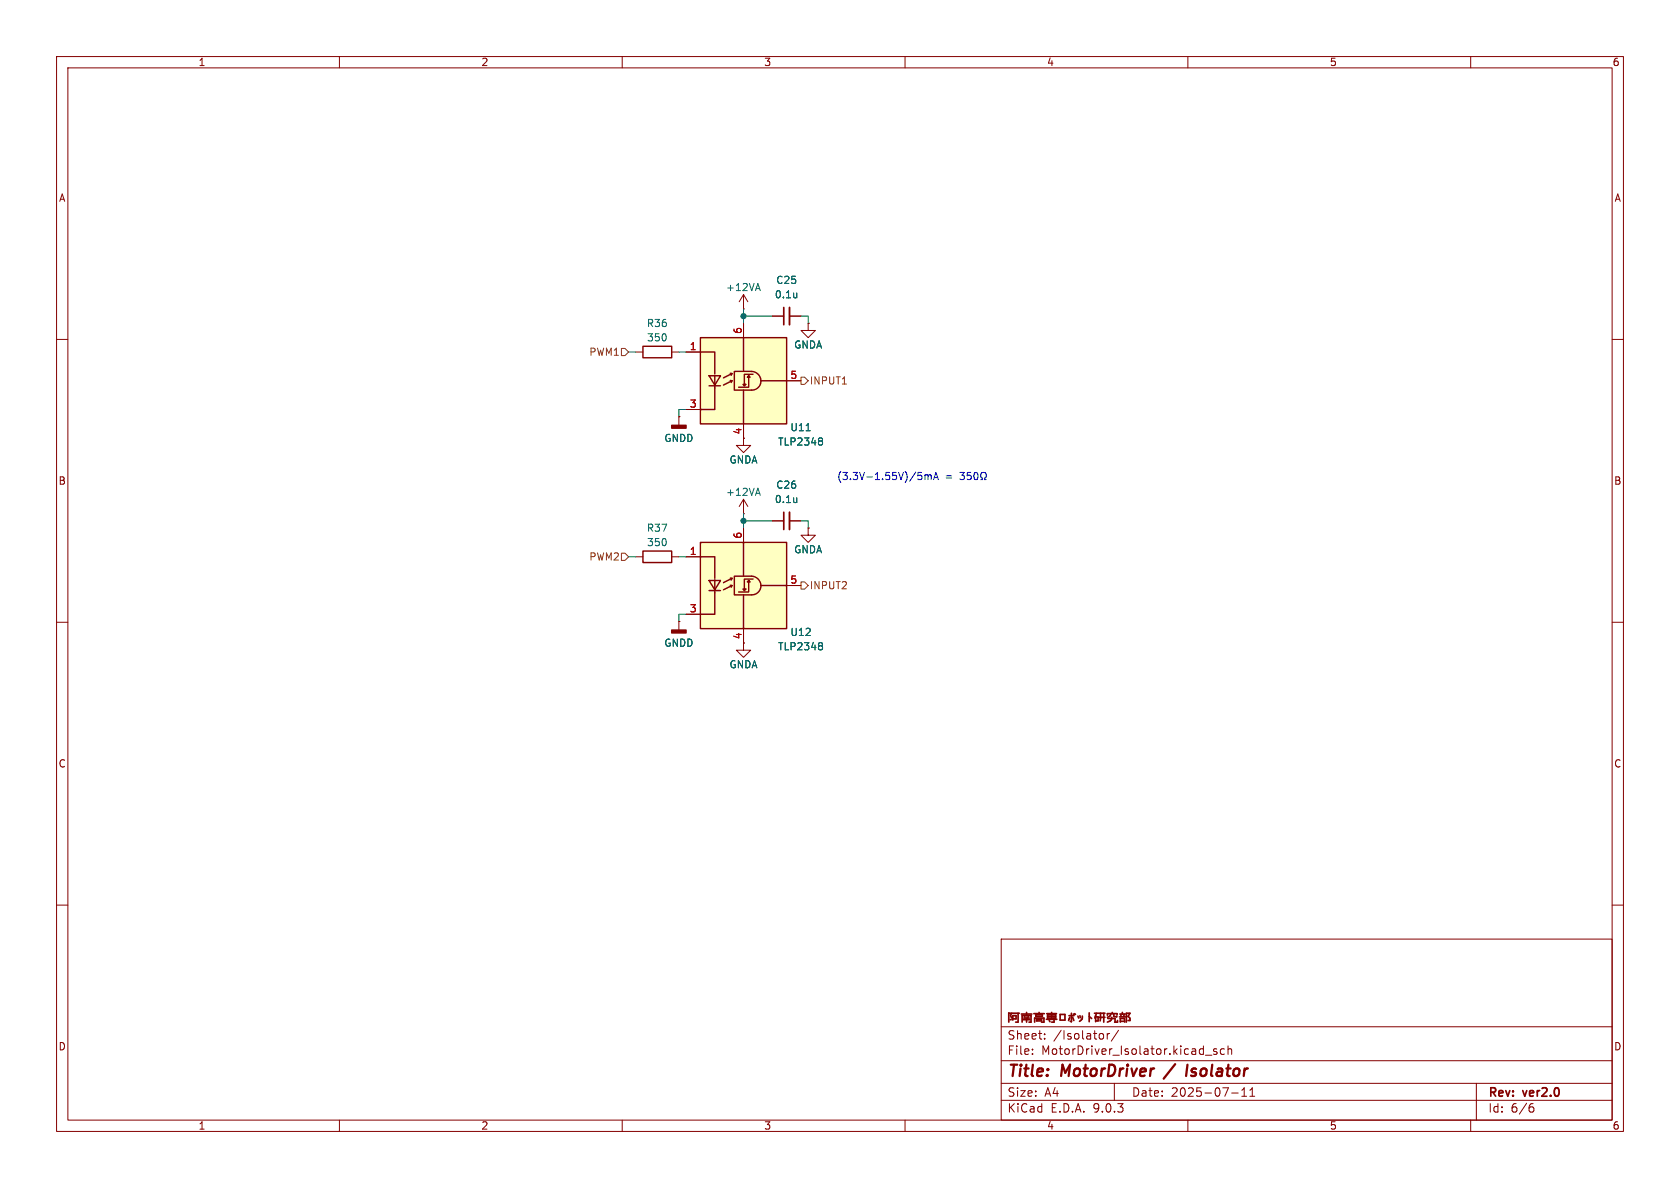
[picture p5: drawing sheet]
(kicad_sch
 (version 20250114)
 (generator "eeschema")
 (generator_version "9.0")
 (paper "A4")
 (title_block
  (title "MotorDriver / Isolator")
  (date "2025-07-11")
  (rev "ver2.0")
  (company "阿南高専ロボット研究部"))
 (lib_symbols
  (symbol "Anan-Robo_Symbol_Library:TLP2348"
   (pin_names (hide yes)) (exclude_from_sim no) (in_bom yes) (on_board yes)
   (property "Reference" "U" (at -6.985 8.89 0) (effects (font (size 1.27 1.27))))
   (property "Value" "TLP2348" (at 5.08 8.89 0) (effects (font (size 1.27 1.27))))
   (property "Footprint" "" (at 0 0 0) (effects (font (size 1.27 1.27)) (hide yes)))
   (property "Datasheet" "" (at 0 0 0) (effects (font (size 1.27 1.27)) (hide yes)))
   (property "Description" "" (at 0 0 0) (effects (font (size 1.27 1.27)) (hide yes)))
   (symbol "TLP2348_0_1"
    (rectangle (start -7.62 7.62) (end 7.62 -7.62) (stroke (width 0.254) (type default)) (fill (type background)))
    (polyline (pts (xy -7.62 -5.08) (xy -5.08 -5.08) (xy -5.08 -1.27)) (stroke (width 0.254) (type default)) (fill (type none)))
    (polyline (pts (xy -6.096 0.889) (xy -4.064 0.889) (xy -5.08 -0.762) (xy -6.096 0.889)) (stroke (width 0.254) (type default)) (fill (type none)))
    (polyline (pts (xy -6.096 -0.889) (xy -4.064 -0.889)) (stroke (width 0.254) (type default)) (fill (type none)))
    (polyline (pts (xy -5.08 1.27) (xy -5.08 5.08) (xy -7.62 5.08)) (stroke (width 0.254) (type default)) (fill (type none)))
    (polyline (pts (xy -5.08 1.016) (xy -5.08 -0.762)) (stroke (width 0.254) (type default)) (fill (type none)))
    (polyline (pts (xy -5.08 -1.27) (xy -5.08 -0.9144)) (stroke (width 0.254) (type default)) (fill (type none)))
    (polyline (pts (xy -3.556 0.508) (xy -2.032 1.27)) (stroke (width 0.254) (type default)) (fill (type none)))
    (polyline (pts (xy -3.556 -0.762) (xy -2.032 0)) (stroke (width 0.254) (type default)) (fill (type none)))
    (polyline (pts (xy -2.032 1.27) (xy -2.3368 1.3208)) (stroke (width 0.254) (type default)) (fill (type none)))
    (polyline (pts (xy -2.032 1.27) (xy -2.1844 0.9652)) (stroke (width 0.254) (type default)) (fill (type none)))
    (polyline (pts (xy -2.032 0) (xy -2.3368 0.0508)) (stroke (width 0.254) (type default)) (fill (type none)))
    (polyline (pts (xy -2.032 0) (xy -2.1844 -0.3048)) (stroke (width 0.254) (type default)) (fill (type none)))
    (polyline (pts (xy 0 7.5946) (xy 0 1.7018)) (stroke (width 0.254) (type default)) (fill (type none)))
    (polyline (pts (xy 0 -7.62) (xy 0 -1.651)) (stroke (width 0.254) (type default)) (fill (type none)))
    (polyline (pts (xy 0.1524 -0.889) (xy -0.1016 -0.635) (xy 0.4064 -0.635)) (stroke (width 0.254) (type default)) (fill (type none)))
    (polyline (pts (xy 0.9144 0.889) (xy 0.9144 -1.143) (xy -0.8636 -1.143)) (stroke (width 0.254) (type default)) (fill (type none)))
    (polyline (pts (xy 0.9144 0.889) (xy 0.6604 0.635) (xy 1.1684 0.635) (xy 0.9144 0.889)) (stroke (width 0.254) (type default)) (fill (type none)))
    (arc (start 1.4224 1.651) (mid 2.5738 1.1514) (end 3.0734 0) (stroke (width 0.254) (type default)) (fill (type none)))
    (polyline (pts (xy 1.4224 1.651) (xy -1.6256 1.651) (xy -1.6256 -1.651) (xy 1.4224 -1.651)) (stroke (width 0.254) (type default)) (fill (type none)))
    (arc (start 3.0734 0) (mid 2.6076 -1.1853) (end 1.4224 -1.651) (stroke (width 0.254) (type default)) (fill (type none)))
    (polyline (pts (xy 1.6764 1.143) (xy 0.1524 1.143) (xy 0.1524 -0.889) (xy 0.4064 -0.635)) (stroke (width 0.254) (type default)) (fill (type none)))
    (polyline (pts (xy 7.5946 0) (xy 3.0734 0)) (stroke (width 0.254) (type default)) (fill (type none))))
   (symbol "TLP2348_1_1"
    (pin passive line (at -10.16 5.08 0) (length 2.54) (name "A" (effects (font (size 1.27 1.27)))) (number "1" (effects (font (size 1.27 1.27)))))
    (pin passive line (at -10.16 -5.08 0) (length 2.54) (name "K" (effects (font (size 1.27 1.27)))) (number "3" (effects (font (size 1.27 1.27)))))
    (pin power_in line (at 0 10.16 270) (length 2.54) (name "VDD" (effects (font (size 1.27 1.27)))) (number "6" (effects (font (size 1.27 1.27)))))
    (pin power_in line (at 0 -10.16 90) (length 2.54) (name "GND" (effects (font (size 1.27 1.27)))) (number "4" (effects (font (size 1.27 1.27)))))
    (pin output line (at 10.16 0 180) (length 2.54) (name "VO" (effects (font (size 1.27 1.27)))) (number "5" (effects (font (size 1.27 1.27))))))
   (embedded_fonts no))
  (symbol "Device:C_Small"
   (pin_numbers (hide yes))
   (pin_names
    (offset 0.254) (hide yes)) (exclude_from_sim no) (in_bom yes) (on_board yes)
   (property "Reference" "C" (at 0.254 1.778 0) (effects (font (size 1.27 1.27)) (justify left)))
   (property "Value" "C_Small" (at 0.254 -2.032 0) (effects (font (size 1.27 1.27)) (justify left)))
   (property "Footprint" "" (at 0 0 0) (effects (font (size 1.27 1.27)) (hide yes)))
   (property "Datasheet" "~" (at 0 0 0) (effects (font (size 1.27 1.27)) (hide yes)))
   (property "Description" "Unpolarized capacitor, small symbol" (at 0 0 0) (effects (font (size 1.27 1.27)) (hide yes)))
   (symbol "C_Small_0_1"
    (polyline (pts (xy -1.524 0.508) (xy 1.524 0.508)) (stroke (width 0.3048) (type default)) (fill (type none)))
    (polyline (pts (xy -1.524 -0.508) (xy 1.524 -0.508)) (stroke (width 0.3302) (type default)) (fill (type none))))
   (symbol "C_Small_1_1"
    (pin passive line (at 0 2.54 270) (length 2.032) (name "~" (effects (font (size 1.27 1.27)))) (number "1" (effects (font (size 1.27 1.27)))))
    (pin passive line (at 0 -2.54 90) (length 2.032) (name "~" (effects (font (size 1.27 1.27)))) (number "2" (effects (font (size 1.27 1.27))))))
   (embedded_fonts no))
  (symbol "Device:R"
   (pin_numbers (hide yes))
   (pin_names
    (offset 0)) (exclude_from_sim no) (in_bom yes) (on_board yes)
   (property "Reference" "R" (at 2.032 0 90) (effects (font (size 1.27 1.27))))
   (property "Value" "R" (at 0 0 90) (effects (font (size 1.27 1.27))))
   (property "Footprint" "" (at -1.778 0 90) (effects (font (size 1.27 1.27)) (hide yes)))
   (property "Datasheet" "~" (at 0 0 0) (effects (font (size 1.27 1.27)) (hide yes)))
   (property "Description" "Resistor" (at 0 0 0) (effects (font (size 1.27 1.27)) (hide yes)))
   (symbol "R_0_1"
    (rectangle (start -1.016 -2.54) (end 1.016 2.54) (stroke (width 0.254) (type default)) (fill (type none))))
   (symbol "R_1_1"
    (pin passive line (at 0 3.81 270) (length 1.27) (name "~" (effects (font (size 1.27 1.27)))) (number "1" (effects (font (size 1.27 1.27)))))
    (pin passive line (at 0 -3.81 90) (length 1.27) (name "~" (effects (font (size 1.27 1.27)))) (number "2" (effects (font (size 1.27 1.27))))))
   (embedded_fonts no))
  (symbol "power:+12VA"
   (power)
   (pin_numbers (hide yes))
   (pin_names
    (offset 0) (hide yes)) (exclude_from_sim no) (in_bom yes) (on_board yes)
   (property "Reference" "#PWR" (at 0 -3.81 0) (effects (font (size 1.27 1.27)) (hide yes)))
   (property "Value" "+12VA" (at 0 3.556 0) (effects (font (size 1.27 1.27))))
   (property "Footprint" "" (at 0 0 0) (effects (font (size 1.27 1.27)) (hide yes)))
   (property "Datasheet" "" (at 0 0 0) (effects (font (size 1.27 1.27)) (hide yes)))
   (property "Description" "Power symbol creates a global label with name \"+12VA\"" (at 0 0 0) (effects (font (size 1.27 1.27)) (hide yes)))
   (symbol "+12VA_0_1"
    (polyline (pts (xy -0.762 1.27) (xy 0 2.54)) (stroke (width 0) (type default)) (fill (type none)))
    (polyline (pts (xy 0 2.54) (xy 0.762 1.27)) (stroke (width 0) (type default)) (fill (type none)))
    (polyline (pts (xy 0 0) (xy 0 2.54)) (stroke (width 0) (type default)) (fill (type none))))
   (symbol "+12VA_1_1"
    (pin power_in line (at 0 0 90) (length 0) (name "~" (effects (font (size 1.27 1.27)))) (number "1" (effects (font (size 1.27 1.27))))))
   (embedded_fonts no))
  (symbol "power:GNDA"
   (power)
   (pin_numbers (hide yes))
   (pin_names
    (offset 0) (hide yes)) (exclude_from_sim no) (in_bom yes) (on_board yes)
   (property "Reference" "#PWR" (at 0 -6.35 0) (effects (font (size 1.27 1.27)) (hide yes)))
   (property "Value" "GNDA" (at 0 -3.81 0) (effects (font (size 1.27 1.27))))
   (property "Footprint" "" (at 0 0 0) (effects (font (size 1.27 1.27)) (hide yes)))
   (property "Datasheet" "" (at 0 0 0) (effects (font (size 1.27 1.27)) (hide yes)))
   (property "Description" "Power symbol creates a global label with name \"GNDA\" , analog ground" (at 0 0 0) (effects (font (size 1.27 1.27)) (hide yes)))
   (symbol "GNDA_0_1"
    (polyline (pts (xy 0 0) (xy 0 -1.27) (xy 1.27 -1.27) (xy 0 -2.54) (xy -1.27 -1.27) (xy 0 -1.27)) (stroke (width 0) (type default)) (fill (type none))))
   (symbol "GNDA_1_1"
    (pin power_in line (at 0 0 270) (length 0) (name "~" (effects (font (size 1.27 1.27)))) (number "1" (effects (font (size 1.27 1.27))))))
   (embedded_fonts no))
  (symbol "power:GNDD"
   (power)
   (pin_numbers (hide yes))
   (pin_names
    (offset 0) (hide yes)) (exclude_from_sim no) (in_bom yes) (on_board yes)
   (property "Reference" "#PWR" (at 0 -6.35 0) (effects (font (size 1.27 1.27)) (hide yes)))
   (property "Value" "GNDD" (at 0 -3.175 0) (effects (font (size 1.27 1.27))))
   (property "Footprint" "" (at 0 0 0) (effects (font (size 1.27 1.27)) (hide yes)))
   (property "Datasheet" "" (at 0 0 0) (effects (font (size 1.27 1.27)) (hide yes)))
   (property "Description" "Power symbol creates a global label with name \"GNDD\" , digital ground" (at 0 0 0) (effects (font (size 1.27 1.27)) (hide yes)))
   (symbol "GNDD_0_1"
    (rectangle (start -1.27 -1.524) (end 1.27 -2.032) (stroke (width 0.254) (type default)) (fill (type outline)))
    (polyline (pts (xy 0 0) (xy 0 -1.524)) (stroke (width 0) (type default)) (fill (type none))))
   (symbol "GNDD_1_1"
    (pin power_in line (at 0 0 270) (length 0) (name "~" (effects (font (size 1.27 1.27)))) (number "1" (effects (font (size 1.27 1.27))))))
   (embedded_fonts no)))
 (text "(3.3V-1.55V)/5mA = 350Ω"
  (exclude_from_sim no)
  (at 161.29 84.455 0)
  (effects (font (size 1.27 1.27))))
 (junction
  (at 131.445 55.88)
  (diameter 0)
  (color 0 0 0 0))
 (junction
  (at 131.445 92.075)
  (diameter 0)
  (color 0 0 0 0))
 (wire
  (pts (xy 142.875 93.345) (xy 142.875 92.075))
  (stroke (width 0) (type default)))
 (wire
  (pts (xy 131.445 54.61) (xy 131.445 55.88))
  (stroke (width 0) (type default)))
 (wire
  (pts (xy 131.445 55.88) (xy 131.445 57.15))
  (stroke (width 0) (type default)))
 (wire
  (pts (xy 131.445 90.805) (xy 131.445 92.075))
  (stroke (width 0) (type default)))
 (wire
  (pts (xy 111.125 62.23) (xy 112.395 62.23))
  (stroke (width 0) (type default)))
 (wire
  (pts (xy 120.015 62.23) (xy 121.285 62.23))
  (stroke (width 0) (type default)))
 (wire
  (pts (xy 136.525 92.075) (xy 131.445 92.075))
  (stroke (width 0) (type default)))
 (wire
  (pts (xy 120.015 98.425) (xy 121.285 98.425))
  (stroke (width 0) (type default)))
 (wire
  (pts (xy 120.015 108.585) (xy 121.285 108.585))
  (stroke (width 0) (type default)))
 (wire
  (pts (xy 111.125 98.425) (xy 112.395 98.425))
  (stroke (width 0) (type default)))
 (wire
  (pts (xy 120.015 72.39) (xy 121.285 72.39))
  (stroke (width 0) (type default)))
 (wire
  (pts (xy 142.875 55.88) (xy 141.605 55.88))
  (stroke (width 0) (type default)))
 (wire
  (pts (xy 120.015 109.855) (xy 120.015 108.585))
  (stroke (width 0) (type default)))
 (wire
  (pts (xy 136.525 55.88) (xy 131.445 55.88))
  (stroke (width 0) (type default)))
 (wire
  (pts (xy 131.445 92.075) (xy 131.445 93.345))
  (stroke (width 0) (type default)))
 (wire
  (pts (xy 120.015 73.66) (xy 120.015 72.39))
  (stroke (width 0) (type default)))
 (wire
  (pts (xy 142.875 92.075) (xy 141.605 92.075))
  (stroke (width 0) (type default)))
 (wire
  (pts (xy 142.875 57.15) (xy 142.875 55.88))
  (stroke (width 0) (type default)))
 (hierarchical_label "PWM2"
  (shape input)
  (at 111.125 98.425 180)
  (effects (font (size 1.27 1.27)) (justify right)))
 (hierarchical_label "INPUT1"
  (shape output)
  (at 141.605 67.31 0)
  (effects (font (size 1.27 1.27)) (justify left)))
 (hierarchical_label "PWM1"
  (shape input)
  (at 111.125 62.23 180)
  (effects (font (size 1.27 1.27)) (justify right)))
 (hierarchical_label "INPUT2"
  (shape output)
  (at 141.605 103.505 0)
  (effects (font (size 1.27 1.27)) (justify left)))
 (symbol
  (lib_id "power:GNDA")
  (at 131.445 77.47 0)
  (unit 1)
  (exclude_from_sim no)
  (in_bom yes)
  (on_board yes)
  (dnp no)
  (property "Reference" "#PWR080" (at 131.445 83.82 0) (effects (font (size 1.27 1.27)) (hide yes)))
  (property "Value" "GNDA" (at 131.445 81.28 0) (effects (font (size 1.27 1.27))))
  (property "Footprint" "" (at 131.445 77.47 0) (effects (font (size 1.27 1.27)) (hide yes)))
  (property "Datasheet" "" (at 131.445 77.47 0) (effects (font (size 1.27 1.27)) (hide yes)))
  (property "Description" "Power symbol creates a global label with name \"GNDA\" , analog ground" (at 131.445 77.47 0) (effects (font (size 1.27 1.27)) (hide yes)))
  (pin "1"))
 (symbol
  (lib_id "Device:R")
  (at 116.205 62.23 90)
  (unit 1)
  (exclude_from_sim no)
  (in_bom yes)
  (on_board yes)
  (dnp no)
  (property "Reference" "R36" (at 116.205 57.15 90) (effects (font (size 1.27 1.27))))
  (property "Value" "350" (at 116.205 59.69 90) (effects (font (size 1.27 1.27))))
  (property "Footprint" "Resistor_SMD:R_0603_1608Metric" (at 116.205 64.008 90) (effects (font (size 1.27 1.27)) (hide yes)))
  (property "Datasheet" "~" (at 116.205 62.23 0) (effects (font (size 1.27 1.27)) (hide yes)))
  (property "Description" "Resistor" (at 116.205 62.23 0) (effects (font (size 1.27 1.27)) (hide yes)))
  (property "Name" "RR0816P-3480-D-53A" (at 116.205 62.23 90) (effects (font (size 1.27 1.27)) (hide yes)))
  (property "URL" "https://www.digikey.jp/ja/products/detail/susumu/RR0816P-3480-D-53A/432510" (at 116.205 62.23 90) (effects (font (size 1.27 1.27)) (hide yes)))
  (property "Price" "15" (at 116.205 62.23 90) (effects (font (size 1.27 1.27)) (hide yes)))
  (pin "1")
  (pin "2"))
 (symbol
  (lib_id "Anan-Robo_Symbol_Library:TLP2348")
  (at 131.445 103.505 0)
  (unit 1)
  (exclude_from_sim no)
  (in_bom yes)
  (on_board yes)
  (dnp no)
  (property "Reference" "U12" (at 141.605 111.76 0) (effects (font (size 1.27 1.27))))
  (property "Value" "TLP2348" (at 141.605 114.3 0) (effects (font (size 1.27 1.27))))
  (property "Footprint" "Package_SO:SO-5-6_4.55x3.7mm_P1.27mm" (at 131.445 103.505 0) (effects (font (size 1.27 1.27)) (hide yes)))
  (property "Datasheet" "" (at 131.445 103.505 0) (effects (font (size 1.27 1.27)) (hide yes)))
  (property "Description" "" (at 131.445 103.505 0) (effects (font (size 1.27 1.27)) (hide yes)))
  (property "Name" "TLP2348(V4-TPL,E(T" (at 131.445 103.505 0) (effects (font (size 1.27 1.27)) (hide yes)))
  (property "URL" "https://akizukidenshi.com/catalog/g/g118361/" (at 131.445 103.505 0) (effects (font (size 1.27 1.27)) (hide yes)))
  (property "Price" "80" (at 131.445 103.505 0) (effects (font (size 1.27 1.27)) (hide yes)))
  (pin "4")
  (pin "5")
  (pin "3")
  (pin "6")
  (pin "1"))
 (symbol
  (lib_id "power:+12VA")
  (at 131.445 90.805 0)
  (unit 1)
  (exclude_from_sim no)
  (in_bom yes)
  (on_board yes)
  (dnp no)
  (property "Reference" "#PWR081" (at 131.445 94.615 0) (effects (font (size 1.27 1.27)) (hide yes)))
  (property "Value" "+12VA" (at 131.445 86.995 0) (effects (font (size 1.27 1.27))))
  (property "Footprint" "" (at 131.445 90.805 0) (effects (font (size 1.27 1.27)) (hide yes)))
  (property "Datasheet" "" (at 131.445 90.805 0) (effects (font (size 1.27 1.27)) (hide yes)))
  (property "Description" "Power symbol creates a global label with name \"+12VA\"" (at 131.445 90.805 0) (effects (font (size 1.27 1.27)) (hide yes)))
  (pin "1"))
 (symbol
  (lib_id "power:GNDD")
  (at 120.015 109.855 0)
  (unit 1)
  (exclude_from_sim no)
  (in_bom yes)
  (on_board yes)
  (dnp no)
  (fields_autoplaced yes)
  (property "Reference" "#PWR078" (at 120.015 116.205 0) (effects (font (size 1.27 1.27)) (hide yes)))
  (property "Value" "GNDD" (at 120.015 113.665 0) (effects (font (size 1.27 1.27))))
  (property "Footprint" "" (at 120.015 109.855 0) (effects (font (size 1.27 1.27)) (hide yes)))
  (property "Datasheet" "" (at 120.015 109.855 0) (effects (font (size 1.27 1.27)) (hide yes)))
  (property "Description" "Power symbol creates a global label with name \"GNDD\" , digital ground" (at 120.015 109.855 0) (effects (font (size 1.27 1.27)) (hide yes)))
  (pin "1"))
 (symbol
  (lib_id "power:GNDA")
  (at 131.445 113.665 0)
  (unit 1)
  (exclude_from_sim no)
  (in_bom yes)
  (on_board yes)
  (dnp no)
  (property "Reference" "#PWR082" (at 131.445 120.015 0) (effects (font (size 1.27 1.27)) (hide yes)))
  (property "Value" "GNDA" (at 131.445 117.475 0) (effects (font (size 1.27 1.27))))
  (property "Footprint" "" (at 131.445 113.665 0) (effects (font (size 1.27 1.27)) (hide yes)))
  (property "Datasheet" "" (at 131.445 113.665 0) (effects (font (size 1.27 1.27)) (hide yes)))
  (property "Description" "Power symbol creates a global label with name \"GNDA\" , analog ground" (at 131.445 113.665 0) (effects (font (size 1.27 1.27)) (hide yes)))
  (pin "1"))
 (symbol
  (lib_id "power:GNDA")
  (at 142.875 93.345 0)
  (unit 1)
  (exclude_from_sim no)
  (in_bom yes)
  (on_board yes)
  (dnp no)
  (property "Reference" "#PWR084" (at 142.875 99.695 0) (effects (font (size 1.27 1.27)) (hide yes)))
  (property "Value" "GNDA" (at 142.875 97.155 0) (effects (font (size 1.27 1.27))))
  (property "Footprint" "" (at 142.875 93.345 0) (effects (font (size 1.27 1.27)) (hide yes)))
  (property "Datasheet" "" (at 142.875 93.345 0) (effects (font (size 1.27 1.27)) (hide yes)))
  (property "Description" "Power symbol creates a global label with name \"GNDA\" , analog ground" (at 142.875 93.345 0) (effects (font (size 1.27 1.27)) (hide yes)))
  (pin "1"))
 (symbol
  (lib_id "power:GNDA")
  (at 142.875 57.15 0)
  (unit 1)
  (exclude_from_sim no)
  (in_bom yes)
  (on_board yes)
  (dnp no)
  (property "Reference" "#PWR083" (at 142.875 63.5 0) (effects (font (size 1.27 1.27)) (hide yes)))
  (property "Value" "GNDA" (at 142.875 60.96 0) (effects (font (size 1.27 1.27))))
  (property "Footprint" "" (at 142.875 57.15 0) (effects (font (size 1.27 1.27)) (hide yes)))
  (property "Datasheet" "" (at 142.875 57.15 0) (effects (font (size 1.27 1.27)) (hide yes)))
  (property "Description" "Power symbol creates a global label with name \"GNDA\" , analog ground" (at 142.875 57.15 0) (effects (font (size 1.27 1.27)) (hide yes)))
  (pin "1"))
 (symbol
  (lib_id "Device:C_Small")
  (at 139.065 92.075 90)
  (unit 1)
  (exclude_from_sim no)
  (in_bom yes)
  (on_board yes)
  (dnp no)
  (fields_autoplaced yes)
  (property "Reference" "C26" (at 139.0713 85.725 90) (effects (font (size 1.27 1.27))))
  (property "Value" "0.1u" (at 139.0713 88.265 90) (effects (font (size 1.27 1.27))))
  (property "Footprint" "Capacitor_SMD:C_0603_1608Metric" (at 139.065 92.075 0) (effects (font (size 1.27 1.27)) (hide yes)))
  (property "Datasheet" "~" (at 139.065 92.075 0) (effects (font (size 1.27 1.27)) (hide yes)))
  (property "Description" "Unpolarized capacitor, small symbol" (at 139.065 92.075 0) (effects (font (size 1.27 1.27)) (hide yes)))
  (property "Name" "GCJ188R91H124KA01D" (at 139.065 92.075 90) (effects (font (size 1.27 1.27)) (hide yes)))
  (property "URL" "https://www.digikey.jp/ja/products/detail/murata-electronics/GCJ188R91H124KA01D/13401917" (at 139.065 92.075 90) (effects (font (size 1.27 1.27)) (hide yes)))
  (property "Price" "36" (at 139.065 92.075 90) (effects (font (size 1.27 1.27)) (hide yes)))
  (pin "2")
  (pin "1"))
 (symbol
  (lib_id "Anan-Robo_Symbol_Library:TLP2348")
  (at 131.445 67.31 0)
  (unit 1)
  (exclude_from_sim no)
  (in_bom yes)
  (on_board yes)
  (dnp no)
  (property "Reference" "U11" (at 141.605 75.565 0) (effects (font (size 1.27 1.27))))
  (property "Value" "TLP2348" (at 141.605 78.105 0) (effects (font (size 1.27 1.27))))
  (property "Footprint" "Package_SO:SO-5-6_4.55x3.7mm_P1.27mm" (at 131.445 67.31 0) (effects (font (size 1.27 1.27)) (hide yes)))
  (property "Datasheet" "" (at 131.445 67.31 0) (effects (font (size 1.27 1.27)) (hide yes)))
  (property "Description" "" (at 131.445 67.31 0) (effects (font (size 1.27 1.27)) (hide yes)))
  (property "Name" "TLP2348(V4-TPL,E(T" (at 131.445 67.31 0) (effects (font (size 1.27 1.27)) (hide yes)))
  (property "URL" "https://akizukidenshi.com/catalog/g/g118361/" (at 131.445 67.31 0) (effects (font (size 1.27 1.27)) (hide yes)))
  (property "Price" "80" (at 131.445 67.31 0) (effects (font (size 1.27 1.27)) (hide yes)))
  (pin "1")
  (pin "4")
  (pin "3")
  (pin "5")
  (pin "6"))
 (symbol
  (lib_id "power:+12VA")
  (at 131.445 54.61 0)
  (unit 1)
  (exclude_from_sim no)
  (in_bom yes)
  (on_board yes)
  (dnp no)
  (property "Reference" "#PWR079" (at 131.445 58.42 0) (effects (font (size 1.27 1.27)) (hide yes)))
  (property "Value" "+12VA" (at 131.445 50.8 0) (effects (font (size 1.27 1.27))))
  (property "Footprint" "" (at 131.445 54.61 0) (effects (font (size 1.27 1.27)) (hide yes)))
  (property "Datasheet" "" (at 131.445 54.61 0) (effects (font (size 1.27 1.27)) (hide yes)))
  (property "Description" "Power symbol creates a global label with name \"+12VA\"" (at 131.445 54.61 0) (effects (font (size 1.27 1.27)) (hide yes)))
  (pin "1"))
 (symbol
  (lib_id "power:GNDD")
  (at 120.015 73.66 0)
  (unit 1)
  (exclude_from_sim no)
  (in_bom yes)
  (on_board yes)
  (dnp no)
  (fields_autoplaced yes)
  (property "Reference" "#PWR077" (at 120.015 80.01 0) (effects (font (size 1.27 1.27)) (hide yes)))
  (property "Value" "GNDD" (at 120.015 77.47 0) (effects (font (size 1.27 1.27))))
  (property "Footprint" "" (at 120.015 73.66 0) (effects (font (size 1.27 1.27)) (hide yes)))
  (property "Datasheet" "" (at 120.015 73.66 0) (effects (font (size 1.27 1.27)) (hide yes)))
  (property "Description" "Power symbol creates a global label with name \"GNDD\" , digital ground" (at 120.015 73.66 0) (effects (font (size 1.27 1.27)) (hide yes)))
  (pin "1"))
 (symbol
  (lib_id "Device:C_Small")
  (at 139.065 55.88 90)
  (unit 1)
  (exclude_from_sim no)
  (in_bom yes)
  (on_board yes)
  (dnp no)
  (fields_autoplaced yes)
  (property "Reference" "C25" (at 139.0713 49.53 90) (effects (font (size 1.27 1.27))))
  (property "Value" "0.1u" (at 139.0713 52.07 90) (effects (font (size 1.27 1.27))))
  (property "Footprint" "Capacitor_SMD:C_0603_1608Metric" (at 139.065 55.88 0) (effects (font (size 1.27 1.27)) (hide yes)))
  (property "Datasheet" "~" (at 139.065 55.88 0) (effects (font (size 1.27 1.27)) (hide yes)))
  (property "Description" "Unpolarized capacitor, small symbol" (at 139.065 55.88 0) (effects (font (size 1.27 1.27)) (hide yes)))
  (property "Name" "GCJ188R91H124KA01D" (at 139.065 55.88 90) (effects (font (size 1.27 1.27)) (hide yes)))
  (property "URL" "https://www.digikey.jp/ja/products/detail/murata-electronics/GCJ188R91H124KA01D/13401917" (at 139.065 55.88 90) (effects (font (size 1.27 1.27)) (hide yes)))
  (property "Price" "36" (at 139.065 55.88 90) (effects (font (size 1.27 1.27)) (hide yes)))
  (pin "2")
  (pin "1"))
 (symbol
  (lib_id "Device:R")
  (at 116.205 98.425 90)
  (unit 1)
  (exclude_from_sim no)
  (in_bom yes)
  (on_board yes)
  (dnp no)
  (property "Reference" "R37" (at 116.205 93.345 90) (effects (font (size 1.27 1.27))))
  (property "Value" "350" (at 116.205 95.885 90) (effects (font (size 1.27 1.27))))
  (property "Footprint" "Resistor_SMD:R_0603_1608Metric" (at 116.205 100.203 90) (effects (font (size 1.27 1.27)) (hide yes)))
  (property "Datasheet" "~" (at 116.205 98.425 0) (effects (font (size 1.27 1.27)) (hide yes)))
  (property "Description" "Resistor" (at 116.205 98.425 0) (effects (font (size 1.27 1.27)) (hide yes)))
  (property "Name" "RR0816P-3480-D-53A" (at 116.205 98.425 90) (effects (font (size 1.27 1.27)) (hide yes)))
  (property "URL" "https://www.digikey.jp/ja/products/detail/susumu/RR0816P-3480-D-53A/432510" (at 116.205 98.425 90) (effects (font (size 1.27 1.27)) (hide yes)))
  (property "Price" "15" (at 116.205 98.425 90) (effects (font (size 1.27 1.27)) (hide yes)))
  (pin "1")
  (pin "2")))
